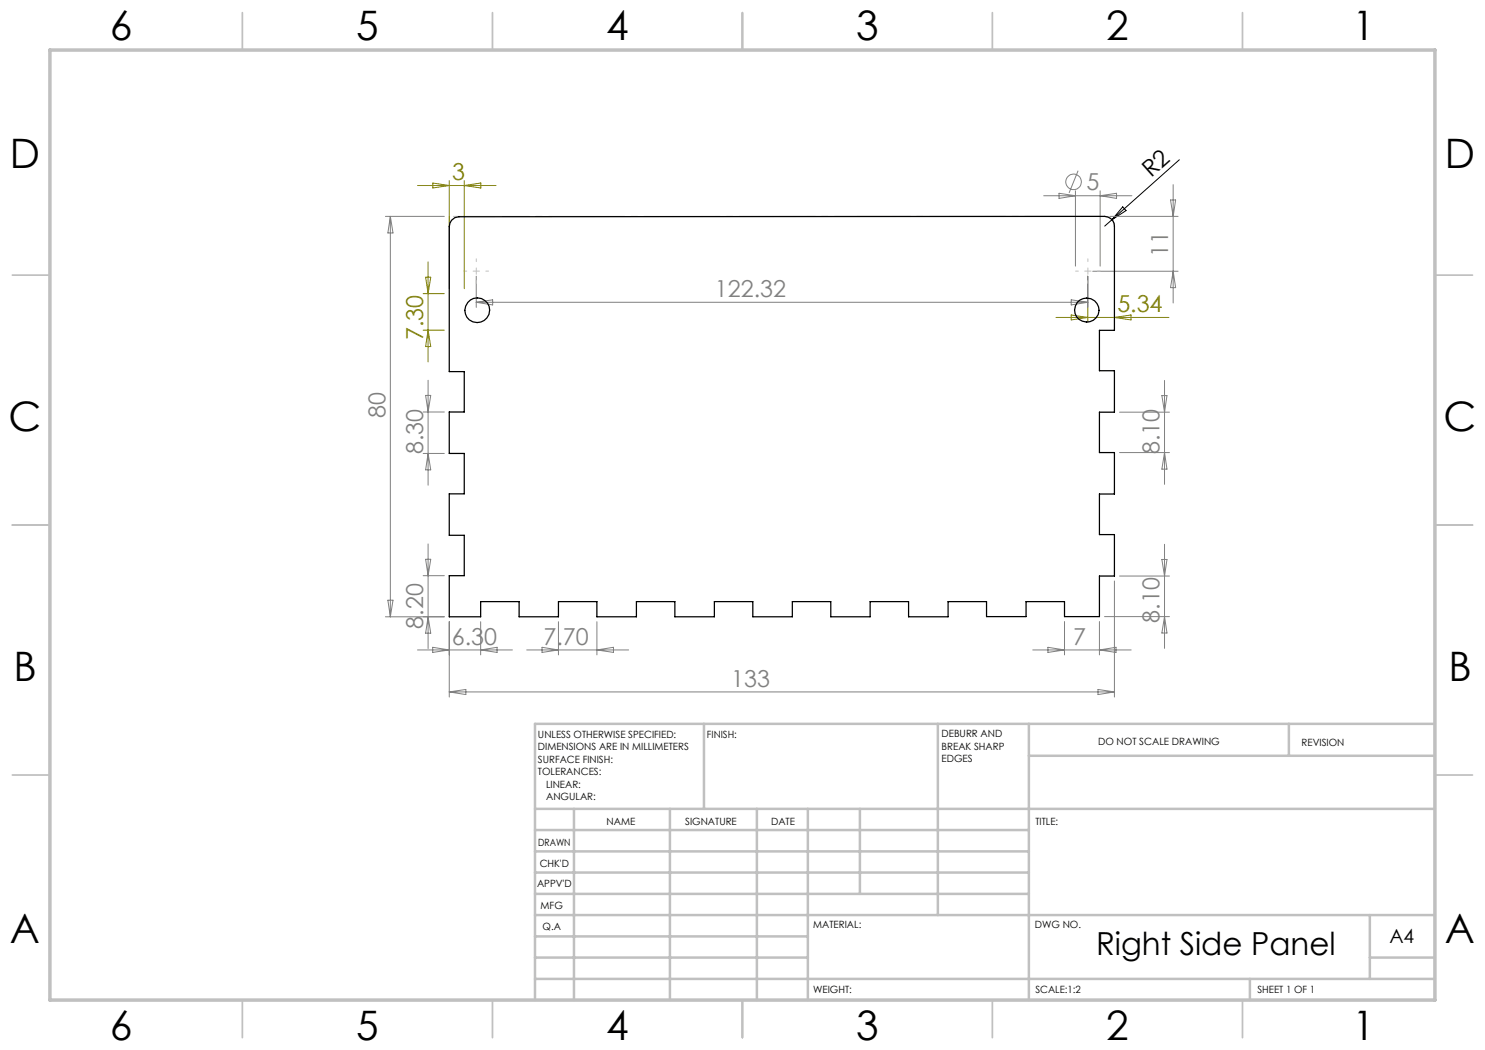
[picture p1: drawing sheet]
<svg xmlns="http://www.w3.org/2000/svg" width="297mm" height="210mm" viewBox="0 0 297 210" stroke-linecap="round" stroke-linejoin="round" font-family="sans-serif">
<g fill="none" stroke="#808080" stroke-width=".2">
<path d="M208.7 39.1h17.7M211.8 38.7l3.3 .4-3.3 .6zM215.1 38.2v15M215.6 34.1l-1.8 4.5M220 38.2v15M220 39.1l3.3-.4v1zM234.1 40h1l-.5 3.3zM234.6 36.9v23.7M77.1 43.3h11.8M78.1 43.3v80.1M78.1 43.3l.5 3.3h-1zM95.2 55.2v6.3"/>
<path d="M214.2 60l3.4 .5-3.4 .5zM217.6 55.2v6.3M218.5 54.2h17.1M222 43.3h13.6M234.6 54.2l.5 3.3h-1zM85.1 79.1h1l-.5 3.3zM85.6 76.1v20.9M95.2 60.5h122.4M95.2 60.5l3.3-.5v1zM232.4 79.1h1l-.5 3.3zM232.9 76.1v20.8M84.6 82.4h4.3"/>
<path d="M84.6 90.7h4.3M85.6 90.7l.5 3.3h-1zM223.9 90.5h10M223.9 82.4h10M232.9 90.5l.5 3.3h-1zM84.6 115.1h4.3M85.1 111.9h1l-.5 3.2zM85.6 108.8v20.9M222.9 116.2v23.2M223.9 115.2h10M232.4 111.9h1l-.5 3.3zM232.9 108.9v20.8"/>
<path d="M77.1 123.4h11.8M77.6 120h1l-.5 3.4zM83.5 130h19M85.6 123.4l.5 3.2h-1zM86.5 129.5l3.4 .5-3.4 .5zM89.9 124.3v15.1M89.9 138.4h133M89.9 138.4l3.3-.5v1zM96.1 124.3v6.7M96.1 130l3.3-.5v1zM105.3 130h20.4M108.4 129.5l3.3 .5-3.3 .5z"/>
<path d="M111.7 124.3v6.7M119.4 124.3v6.7M119.4 130l3.3-.5v1zM206.6 130h19.6M209.6 129.5l3.3 .5-3.3 .5zM212.9 124.3v6.7M219.6 137.9l3.3 .5-3.3 .5zM219.9 124.3v6.7M219.9 130l3.3-.5v1zM220.9 123.3h13M232.9 123.3l.5 3.3h-1z"/>
<circle cx="214.7" cy="36.4" r="1.56"/>
</g>
<path d="M220.9 43.3a1.98 1.98 0 0 1 2 2" fill="none" stroke="#c0c0c0" stroke-width=".2"/>
<path d="M235.9 32l-13.5 11.9M222.4 43.9l-1.5 1.3M224.5 41.4l.7 .7-2.8 1.8z" fill="none" stroke="#000" stroke-width=".2"/>
<g fill="none" stroke="#808000" stroke-width=".2">
<path d="M83.5 37.1h15.7M86.6 36.6l3.3 .5-3.3 .5zM89.9 36.1v21.6M92.9 36.1v21.6M92.9 37.1l3.3-.5v1zM84.6 58.7h4.3M85.1 55.4h1l-.5 3.3zM85.6 52.4v20M217.6 55.2v9.3M84.6 66h4.3M85.6 66l.5 3.3h-1zM211.2 63.5h22.6"/>
<path d="M214.2 63l3.4 .5-3.4 .5zM222.9 63.5l3.3-.5v1z"/>
</g>
<path d="M221 43.3h-131.1" fill="none" stroke="#c0c0c0" stroke-width=".2" stroke-dasharray="15.2 1.3 1.3 1.3" stroke-dashoffset="-.8"/>
<path d="M89.9 45.3v-2" fill="none" stroke="#c0c0c0" stroke-width=".2" stroke-dasharray="15.2 1.3 1.3 1.3"/>
<path d="M92.8 54.2h4.9M95.3 51.8v4.9M215.1 54.2h4.9M217.6 51.8v4.9" fill="none" stroke="#c0c0c0" stroke-width=".2" stroke-dasharray="15.2 1.3 1.3 1.3" stroke-dashoffset="14.7"/>
<g fill="none" stroke="#c0c0c0" stroke-width=".35">
<path d="M48.5 2.5v7.5M98.5 2.5v7.5M148.5 2.5v7.5M198.5 2.5v7.5M248.5 2.5v7.5M2.5 55h7.5M287 55h7.5M2.5 105h7.5M287 105h7.5M2.5 155h7.5M287 155h7.5M48.5 200v7.5"/>
<path d="M98.5 200v7.5M148.5 200v7.5M198.5 200v7.5M248.5 200v7.5"/>
</g>
<g fill="none" stroke="#c0c0c0" stroke-width=".5">
<path d="M140.8 144.8v17M187.6 144.8v38.2M205.8 144.8v55.2M205.8 151.2h81.2M257.8 144.8v6.4M287 144.8h-180v55.2M107 161.8h180M107 178.8h98.8M107 174.5h98.8M107 170.3h98.8M107 166h98.8M114.8 161.8v38.2"/>
<path d="M134 161.8v38.2M151.4 161.8v38.2M161.6 161.8v38.2M172 161.8v17M107 195.8h180M107 191.5h54.6M107 187.3h54.6M107 183h180M250 195.8v4.2M274 191.5h13M274 183v12.8"/>
</g>
<path d="M10 10h277v190h-277z" fill="none" stroke="#c0c0c0" stroke-width=".7"/>
<g fill="none" stroke="#000" stroke-width=".25">
<path d="M90.3 44.1l.7-.6 .8-.2h129.1a1.97 1.97 0 0 1 2 2v20.8h-3v8h3v8.3h-3v8.1h3v8.3h-3v8.1h3v8.3h-3v8.1h-7v-3h-7.7v3h-7.9v-3h-7.7v3.1h-7.9v-3.1h-7.7v3.1h-7.8v-3.1h-7.7v3.1h-7.9v-3.1h-7.7v3.1h-7.9v-3.1h-7.7v3.1h-7.9v-3.1h-7.7v3.1h-7.9v-3.1h-7.7v3.1h-6.2v-8.3h3v-8h-3v-8.3h3v-8.1h-3v-8.3h3v-8.1h-3v-29l.1-.7z"/>
<circle cx="95.5" cy="62" r="2.47"/>
<circle cx="217.4" cy="62" r="2.43"/>
</g>
<g font-size="8.1">
<text x="22" y="8">6</text>
<text x="71.2" y="8">5</text>
<text x="121.2" y="8">4</text>
<text x="171.3" y="8">3</text>
<text x="221.3" y="8">2</text>
<text x="270.5" y="8">1</text>
<text x="2" y="33.6">D</text>
<text x="289" y="33.6">D</text>
<text x="1.7" y="86.1">C</text>
<text x="288.7" y="86.1">C</text>
<text x="2.7" y="136.1">B</text>
<text x="289.7" y="136.1">B</text>
<text x="2" y="188.6">A</text>
<text x="289" y="188.6">A</text>
<text x="22" y="208">6</text>
<text x="71.2" y="208">5</text>
<text x="121.2" y="208">4</text>
<text x="171.3" y="208">3</text>
<text x="221.3" y="208">2</text>
<text x="270.5" y="208">1</text>
</g>
<text font-size="6.3" x="219.2" y="190.9">Right Side Panel</text>
<text font-size="4.7" x="230.2" y="35.7" transform="rotate(-42 230.2 35.7)">R2</text>
<g font-size="4.7" fill="#808000">
<text x="90.5" y="36.1">3</text>
<text x="223.5" y="62.5">5.34</text>
<text x="84.6" y="68" transform="rotate(-90 84.6 68)">7.30</text>
</g>
<g font-size="4.7" fill="#808080">
<text x="217.3" y="38.1">5</text>
<text x="233.6" y="51.4" transform="rotate(-90 233.6 51.4)">11</text>
<text x="143" y="59.4">122.32</text>
<text x="77.1" y="83.5" transform="rotate(-90 77.1 83.5)">80</text>
<text x="84.6" y="90.8" transform="rotate(-90 84.6 90.8)">8.30</text>
<text x="231.9" y="90.8" transform="rotate(-90 231.9 90.8)">8.10</text>
<text x="84.6" y="125.7" transform="rotate(-90 84.6 125.7)">8.20</text>
<text x="231.9" y="124.6" transform="rotate(-90 231.9 124.6)">8.10</text>
<text x="90.3" y="128.9">6.30</text>
<text x="108.7" y="128.9">7.70</text>
<text x="214.7" y="128.9">7</text>
<text x="146.2" y="137.4">133</text>
</g>
<text font-size="3.9" x="277.9" y="188.5">A4</text>
<g font-size="2">
<text x="107.6" y="147.6">UNLESS OTHERWISE SPECIFIED:</text>
<text x="141.4" y="147.6">FINISH:</text>
<text x="188.3" y="147.5">DEBURR AND</text>
<text x="188.3" y="150">BREAK SHARP</text>
<text x="219.6" y="149">DO NOT SCALE DRAWING</text>
<text x="260.3" y="149.2">REVISION</text>
<text x="107.6" y="150.1">DIMENSIONS ARE IN MILLIMETERS</text>
<text x="107.6" y="152.6">SURFACE FINISH:</text>
<text x="107.6" y="155.1">TOLERANCES:</text>
<text x="188.3" y="152.5">EDGES</text>
<text x="109.2" y="157.6">LINEAR:</text>
<text x="109.2" y="160.1">ANGULAR:</text>
<text x="121.3" y="165">NAME</text>
<text x="137" y="164.9">SIGNATURE</text>
<text x="154.2" y="164.9">DATE</text>
<text x="207.1" y="164.9">TITLE:</text>
<text x="107.6" y="169.1">DRAWN</text>
<text x="107.9" y="173.3">CHK'D</text>
<text x="107.4" y="177.4">APPV'D</text>
<text x="108.1" y="181.8">MFG</text>
<text x="108.5" y="186">Q.A</text>
<text x="162.6" y="185.5">MATERIAL:</text>
<text x="207" y="185.5">DWG NO.</text>
<text x="162.6" y="198.5">WEIGHT:</text>
<text x="207.1" y="198.6">SCALE:1:2</text>
<text x="251.5" y="198.6">SHEET 1 OF 1</text>
</g>
</svg>
